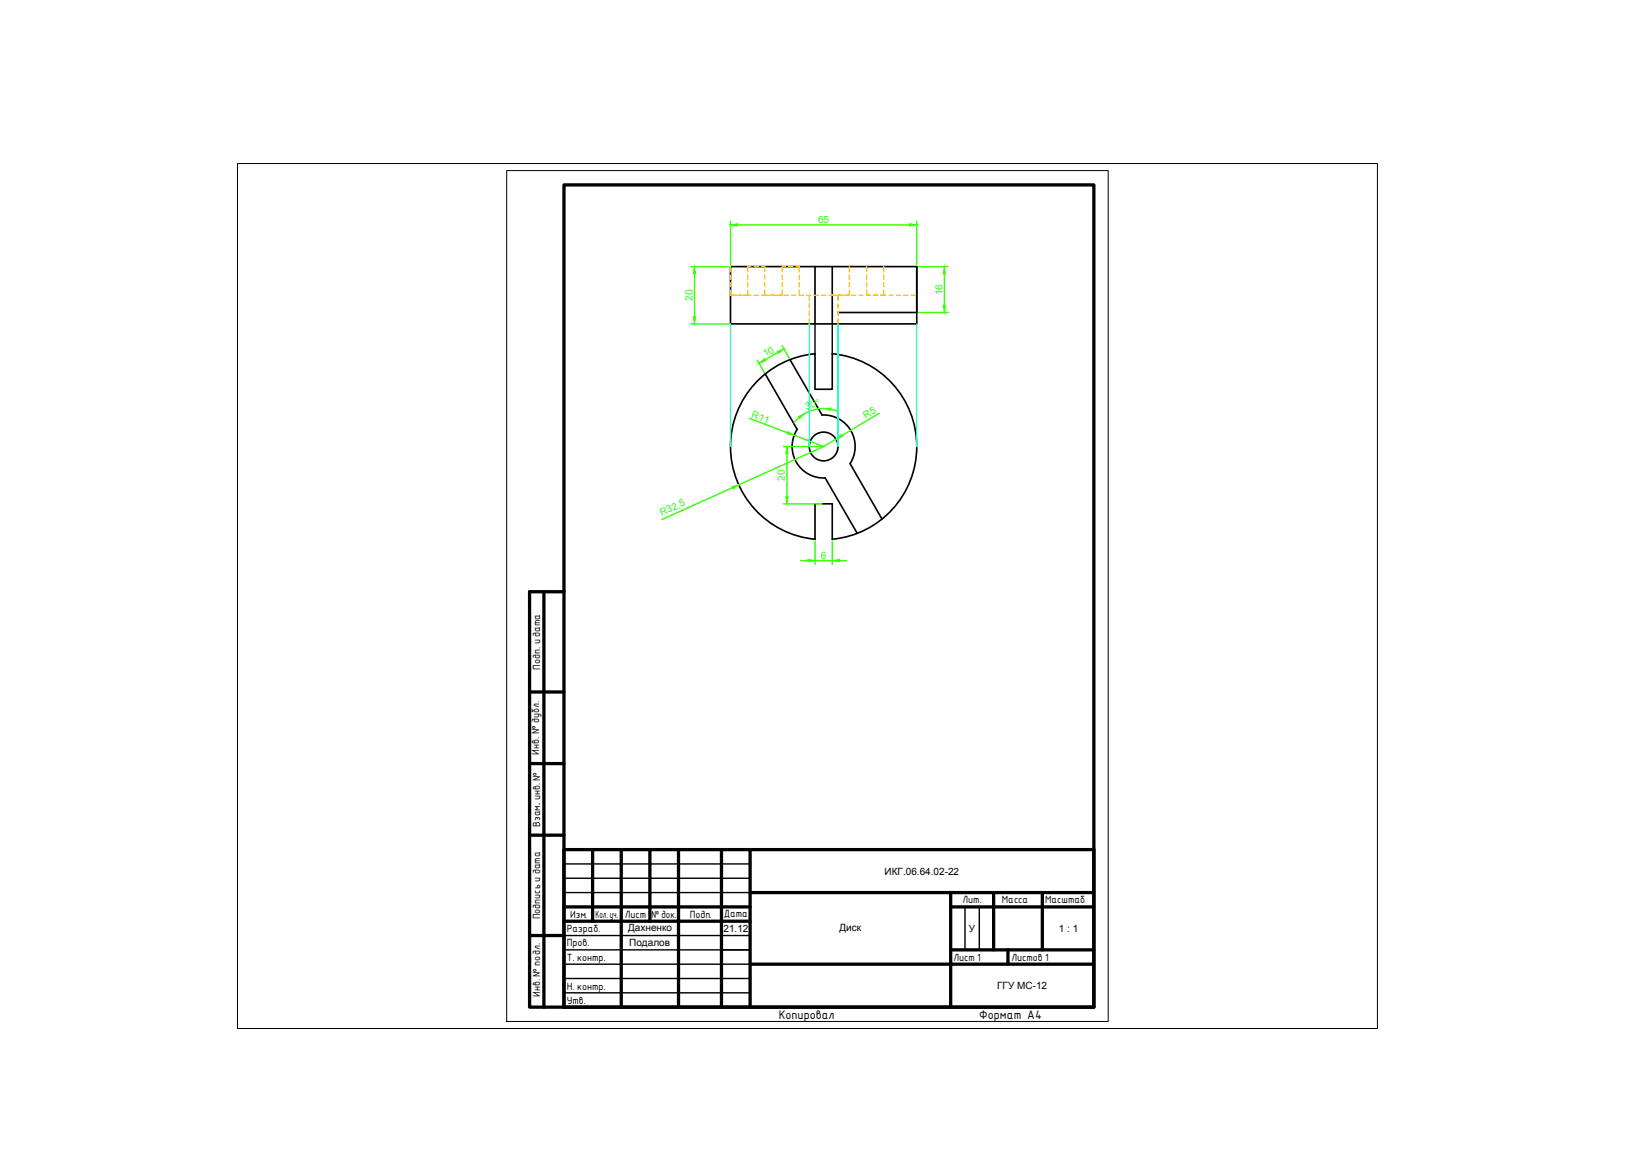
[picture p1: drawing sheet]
<svg xmlns="http://www.w3.org/2000/svg" width="297mm" height="210mm" viewBox="0 0 297 210" stroke-linecap="round" stroke-linejoin="round" font-family="sans-serif">
<!-- layer: 0 -->
<path d="M42.8 29.5h205.6v156h-205.6zM91.4 30.8h108.5v153.4h-108.5z" fill="none" stroke="#000" stroke-width=".18"/>
<g fill="none" stroke="#000" stroke-width=".59">
<path d="M101.7 33.3h95.6v148.3h-95.6zM98.1 106.7v74.9M101.7 106.7h-6.2v74.9h6.2M95.5 124.8h6.2M95.5 137.7h6.2M95.5 150.6h6.2M101.7 153.2h95.6v28.4h-95.6zM106.9 153.2v12.9M112 153.2v28.4M117.2 153.2v12.9M122.4 153.2v28.4M130.1 153.2v28.4"/>
<path d="M135.3 153.2v28.4M95.5 168.7h6.2M101.7 163.5h33.6M101.7 166.1h33.6M135.3 161h62M135.3 173.9h62M171.5 163.5h25.8M171.5 161v20.6M171.5 171.3h25.8M179.2 161v10.3M181.8 171.3v2.6M188 161v10.3"/>
</g>
<path d="M101.7 106.7v74.9" fill="none" stroke="#000" stroke-width=".3"/>
<path d="M147 58.4v5.4M150.1 58.4v5.4M101.7 155.8h33.6M101.7 158.4h33.6M101.7 168.7h33.6M101.7 171.3h33.6M101.7 173.9h33.6M101.7 176.5h33.6M101.7 179h33.6M101.7 161h33.6M174 163.5v7.8M176.6 163.5v7.8" fill="none" stroke="#000" stroke-width=".25"/>
<g fill="none" stroke="#000" stroke-width=".3">
<path d="M131.7 48.1h33.6v10.3h-33.6zM147 48.1v10.3M150.1 48.1v10.3M165.3 48.1v8.3h-14.2M137.2 68.1a16.7 16.7 0 0 1 9.8-4.3v6.4h3.1v-6.4a16.8 16.8 0 0 1 15.2 16.7 16.8 16.8 0 0 1-15.2 16.7v-6.3h-3.1v6.3a16.8 16.8 0 0 1-14.4-11.3 16.8 16.8 0 0 1 4.6-17.8zM138 67.4l5.8 10a5.7 5.7 0 0 0 5 8.8l5.8 10M142.5 64.9l5.8 9.9a5.7 5.7 0 0 1 5 8.8l5.8 10"/>
<circle cx="148.5" cy="80.5" r="2.59"/>
</g>
<g fill="none" stroke="#ffbf00" stroke-width=".25">
<path d="M131.7 52.3v.9h1M131.7 48.1v.9M131.7 49.6v.8M131.7 51v.7M131.7 53.2h.6M132.9 53.2h1.2M134.7 53.2h.7M134.9 52.3v.9h-.6M134.9 49.6v.8M134.9 51v.7M135.4 48.1h-.5v.9M136 53.2h.8"/>
<path d="M136 48.1h.8M137.4 48.1h.6v.9M137.4 53.2h.7M138 52.3v.9h.5M138 49.6v.8M138 51v.7M138.7 53.2h1.2M140.1 53.2h.7M141.1 52.3v.9h-.6M141.1 49.6v.8M141.1 51v.7M141.4 53.2h.8"/>
<path d="M141.6 48.1h-.5v.9M142.2 48.1h.8M142.8 53.2h.7M143.6 48.1h.6v.9M144.1 53.2h.8M144.2 49.6v.8M144.2 51v.7M144.2 52.3v.9M145.5 53.2h.7M146 53.2v1M146 54.8v.7M146 56.1v.8"/>
<path d="M146 57.5v.9M146.8 53.2h.8M148.2 53.2h.7M149.5 53.2h1.2M150.9 53.2h1.1M151.1 53.2v1M151.1 54.8v.7M151.1 56.1v.8M151.1 57.5v.9M152.2 53.2h.8M153.2 52.3v.9h-.6M153.2 48.1v.9"/>
<path d="M153.2 49.6v.8M153.2 51v.7M153.6 53.2h.7M154.9 53.2h.8M156.3 53.2h.7M156.3 52.3v.9h.6M156.3 48.1v.9M156.3 49.6v.8M156.3 51v.7M157.5 53.2h.9M159 53.2h.7M159.4 52.3v.9h-.6"/>
<path d="M159.4 48.1v.9M159.4 49.6v.8M159.4 51v.7M160.3 53.2h.8M161.7 53.2h.7M163 53.2h.8M164.4 53.2h.9"/>
</g>
<g fill="none" stroke="#3fff00" stroke-width=".25">
<path d="M131.7 39.9v7.9M165.3 39.9v7.9M124.6 48.1h6.8M124.6 58.4h6.8M125.3 49.4v7.7M133 40.6h31M165.7 48.1h5.3M165.7 56.4h5.3M170.3 49.4v5.7M135.1 75.4l6.9 2.6M136.6 64.9l1.2 2.3M140.3 63.6l-2.3 1.3"/>
<path d="M141 62.4l1.3 2.2M143.2 78.5l5.4 2M144.1 75.3l-.9 1M148.5 73.7l-1.7 .2-1.7 .7M149.8 73.8l1.3 .3M150.8 79.2l-2.2 1.3M158.5 74.5l-6.6 4M132.1 88l-12.7 5.7M141.3 80.5h6.9M141.3 90.9h6.9M141.9 81.8v7.8M147 97.6v4.2"/>
<path d="M148.6 80.5l-15.4 6.9M150.1 97.6v4.2M144.4 101.1h1.3M147 101.1h3.1M151.4 101.1h1.3"/>
</g>
<g fill="#3fff00" stroke="#3fff00" stroke-width=".18">
<path d="M145.7 100.9l1.3 .2-1.3 .2z"/>
<path d="M150.1 101.1l1.3-.2v.4z"/>
<path d="M132 87.8l1.2-.4-1 .8z"/>
<path d="M142.1 77.8l1.1 .7-1.2-.3z"/>
<path d="M150.8 79.2l1-.9 .2 .4z"/>
<path d="M125.3 48.1l.2 1.3h-.5z"/>
<path d="M125 57.1h.5l-.2 1.3z"/>
<path d="M131.7 40.6l1.3-.2v.4z"/>
<path d="M164 40.4l1.3 .2-1.3 .2z"/>
<path d="M170.3 48.1l.2 1.3h-.4z"/>
<path d="M170.1 55.1h.4l-.2 1.3z"/>
<path d="M136.9 65.5l1-.8 .2 .4z"/>
<path d="M140.2 63.4l1.2-.5-1 .9z"/>
<path d="M148.6 73.7l1.2-.1v.4z"/>
<path d="M143.9 75.2l1.2-.6-.9 .9z"/>
<path d="M141.9 80.5l.2 1.3h-.4z"/>
<path d="M141.7 89.6h.4l-.2 1.3z"/>
</g>
<path d="M131.7 58.4v22.1M146 58.4v22.1M151.1 58.4v22.1M165.3 58.4v22.1" fill="none" stroke="#0ff" stroke-width=".25"/>
<g font-size="2.2">
<text x="140.4" y="183.7">Копировал</text>
<text x="176.6" y="183.7">Формат A4</text>
</g>
<g font-size="1.8" fill="#3fff00">
<text x="147.5" y="40.2">65</text>
<text x="170" y="53.3" transform="rotate(-90 170 53.3)">16</text>
<text x="124.9" y="54.2" transform="rotate(-90 124.9 54.2)">20</text>
<text x="138" y="64.5" transform="rotate(-30 138 64.5)">10</text>
<text x="135.4" y="75.2" transform="rotate(21 135.4 75.2)">R11</text>
<text x="145.4" y="73.9" transform="rotate(-15 145.4 73.9)">30°</text>
<text x="156.2" y="75.6" transform="rotate(-32 156.2 75.6)">R5</text>
<text x="141.6" y="86.7" transform="rotate(-90 141.6 86.7)">20</text>
<text x="119.3" y="93.1" transform="rotate(-24 119.3 93.1)">R32,5</text>
<text x="148" y="100.8">6</text>
</g>
<g font-size="1.8">
<text x="97.4" y="120.8" transform="rotate(-90 97.4 120.8)">Подп. и дата</text>
<text x="97.2" y="136.1" transform="rotate(-90 97.2 136.1)">Инв. № дубл.</text>
<text x="97.4" y="149.1" transform="rotate(-90 97.4 149.1)">Взам. инв. №</text>
<text x="97.4" y="145.1" transform="rotate(-90 97.4 145.1)">.</text>
<text x="159.5" y="157.7">ИКГ.06.64.02-22</text>
<text x="97.4" y="165.8" transform="rotate(-90 97.4 165.8)">Подпись и дата</text>
<text x="102.8" y="165.5">Изм.</text>
<text x="107.4" y="165.5">Кол. уч.</text>
<text x="112.7" y="165.5">Лист</text>
<text x="113.3" y="167.9">Дахненко</text>
<text x="117.5" y="165.5">№ док.</text>
<text x="124.4" y="165.5">Подп.</text>
<text x="130.5" y="165.4">Дата</text>
<text x="151.4" y="167.9">Диск</text>
<text x="173.6" y="162.9">Лит.</text>
<text x="180.7" y="162.9">Масса</text>
<text x="188.5" y="162.9">Масштаб</text>
<text x="102.2" y="168">Разраб.</text>
<text x="102.2" y="170.6">Пров.</text>
<text x="102.2" y="173.2">Т. контр.</text>
<text x="113.5" y="170.5">Подалов</text>
<text x="130.5" y="168">21.12</text>
<text x="172" y="173.3">Лист 1</text>
<text x="174.8" y="168">У</text>
<text x="182.4" y="173.3">Листов 1</text>
<text x="191" y="168">1 : 1</text>
<text x="97.4" y="179.8" transform="rotate(-90 97.4 179.8)">Инв. № подл.</text>
<text x="102.2" y="178.5">Н. контр.</text>
<text x="179.8" y="178.4">ГГУ МС-12</text>
<text x="102.2" y="181.1">Утв.</text>
</g>
</svg>
